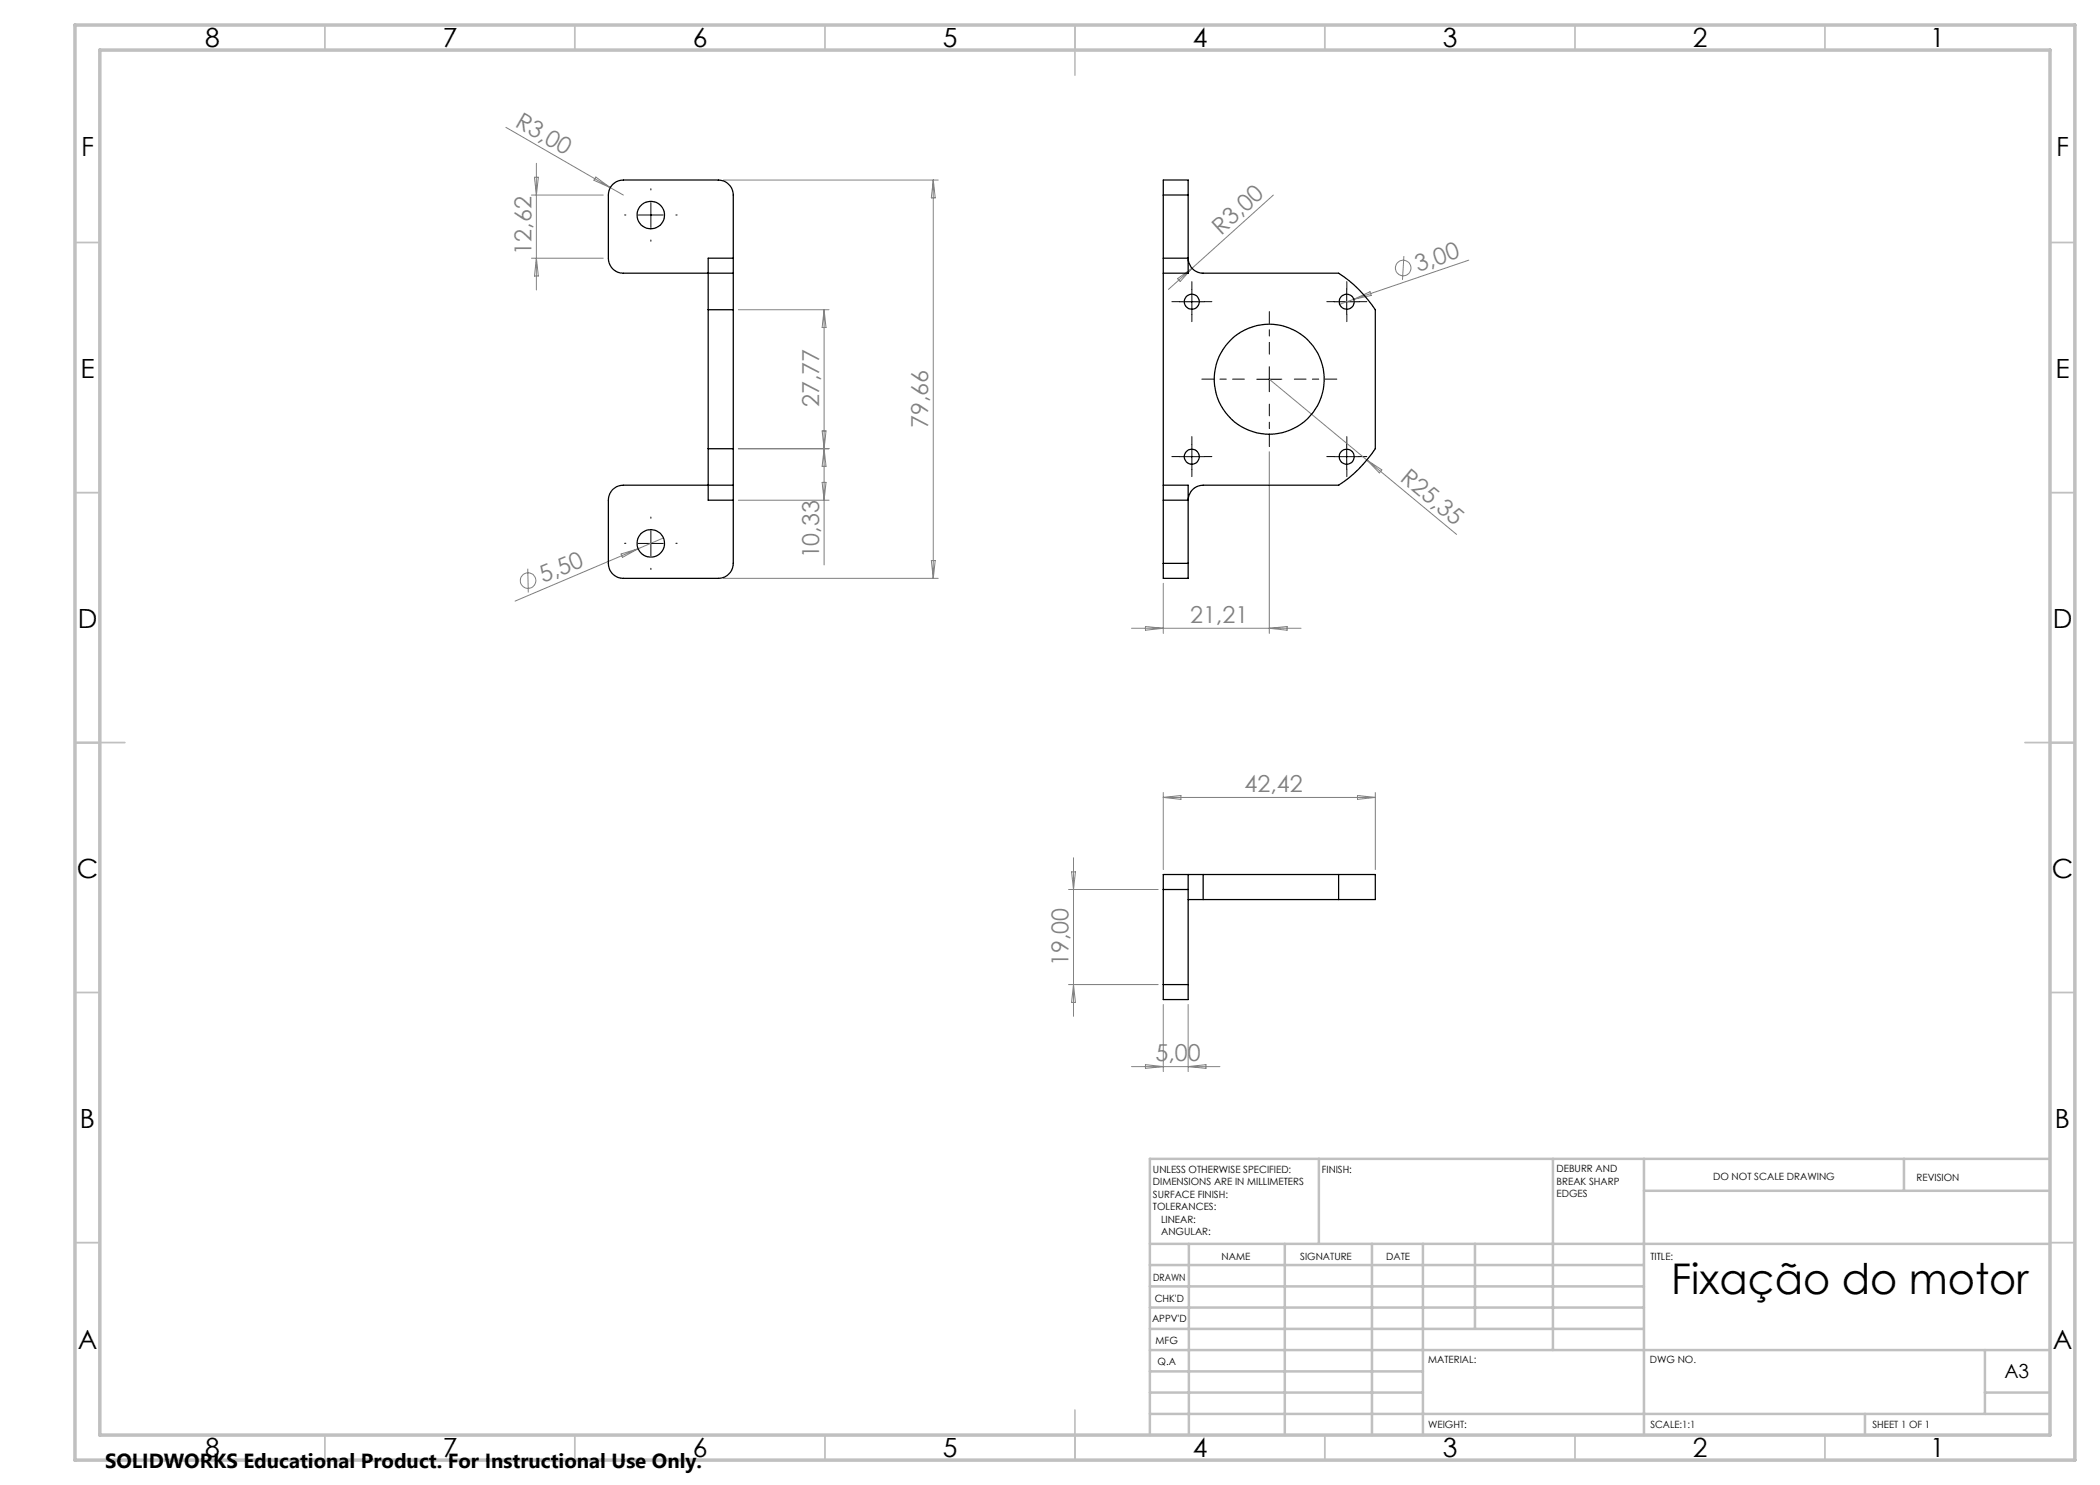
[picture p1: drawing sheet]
<svg xmlns="http://www.w3.org/2000/svg" width="420mm" height="297mm" viewBox="0 0 420 297" stroke-linecap="round" stroke-linejoin="round" font-family="sans-serif">
<g fill="none" stroke="#808080" stroke-width=".2">
<path d="M101.2 25.5l20.9 12M106.3 39h14.4M106.9 35.5h.8l-.4 3.5zM107.3 32.7v25.3M119.2 35.4l2.9 2.1-3.3-1.4zM122.1 37.5l2.6 1.5M144.7 36h42.9M186.7 36v79.7M186.7 36l.3 3.6h-.7zM254.7 39l-16.3 14.7M106.3 51.6h14.4M107.3 51.6l.4 3.6h-.8z"/>
<path d="M235.5 55.7l2.9-2-2.4 2.6zM238.4 53.7l-4.7 4.2M270.8 59.9l-2.9 1M270.8 59.9l3.2-1.6 .2 .8zM280.8 51.2l-.3 4.8M293.8 52l-23 7.9M147.7 61.9h18.1M164.8 61.9v51.1M164.8 61.9l.4 3.6h-.8zM253.9 75.8l37.4 31.1M147.7 89.7h18.1M164.4 86.2h.8l-.8 7.1h.8z"/>
<path d="M164.4 96.5h.8l-.4 3.5zM253.9 90.3v36.4M273.4 92l3 2-.5 .6zM105.6 113.7l.1 4.8M124.2 110.8l3.4-1.1-3.1 1.8zM132.7 107.6l-29.7 12.6M144.7 115.7h42.9M147.7 100h18.1M186.3 112.1h.7l-.3 3.6zM232.7 116.7v10M226.3 125.7h33.9M229.1 125.3l3.6 .4-3.6 .3z"/>
<path d="M253.9 125.7l3.5-.4v.7zM232.7 158.5v15.4M232.7 159.5h42.4M232.7 159.5l3.5-.4v.8zM271.5 159.1l3.6 .4-3.6 .4zM275.1 158.5v15.4M213.7 177.9h17.9M214.3 174.4h.8l-.4 3.5zM214.7 171.6v31.7M213.7 196.9h17.9M214.7 196.9l.4 3.6h-.8zM226.3 213.3h17.7"/>
<path d="M229.1 212.9l3.6 .4-3.6 .4zM232.7 200.9v13.4M237.6 200.9v13.4M237.6 213.3l3.6-.4v.8z"/>
<circle cx="280.6" cy="53.6" r="1.56"/>
<circle cx="105.6" cy="116.1" r="1.55"/>
</g>
<g fill="none" stroke="#000" stroke-width=".2" stroke-dasharray="15.2 1.3 1.3 1.3">
<path d="M130.2 38v-.3M125.2 43h-.3M130.2 48v.2M135.2 43h.2M238.4 57.8v-1.5M269.4 57.8v-1.5M235.9 60.3h-1.5M238.4 62.8v1.5M240.9 60.3h1.5M266.9 60.3h-1.5M269.4 62.8v1.5M271.9 60.3h1.5"/>
<path d="M235.9 91.3h-1.5M238.4 88.8v-1.5M238.4 93.8v1.5M240.9 91.3h1.5M266.9 91.3h-1.5M269.4 88.8v-1.5M269.4 93.8v1.5M271.9 91.3h1.5M125.2 108.7h-.3M130.2 103.7v-.3M130.2 113.7v.2M135.2 108.7h.2"/>
</g>
<path d="M248.9 75.8h-8.5M253.9 70.8v-8.5M258.9 75.8h8.5M253.9 80.8v8.5" fill="none" stroke="#000" stroke-width=".2" stroke-dasharray="15.2 1.3 1.3 1.3" stroke-dashoffset="12.9"/>
<g fill="none" stroke="#000" stroke-width=".2">
<path d="M127.7 43h4.9M130.2 40.5v5M238.4 57.9v5M269.3 57.9v5M235.9 60.4h4.9M251.4 75.8h5M253.9 73.3v5M266.8 60.4h5.1M235.9 91.3h4.9M238.4 88.8v5M266.8 91.3h5.1M269.3 88.8v5"/>
<path d="M127.7 108.7h4.9M130.2 106.2v5"/>
</g>
<g fill="none" stroke="#c0c0c0" stroke-width=".35">
<path d="M65 5v5M115 5v5M165 5v5M215 5v10M265 5v5M315 5v5M365 5v5M15 48.5h5M410 48.5h5M15 98.5h5M410 98.5h5M15 148.5h10"/>
<path d="M405 148.5h10M15 198.5h5M410 198.5h5M15 248.5h5M410 248.5h5M65 287v5M115 287v5M165 287v5M215 282v10M265 287v5M315 287v5M365 287v5"/>
</g>
<g fill="none" stroke="#c0c0c0" stroke-width=".5">
<path d="M263.8 231.8v17M310.6 231.8v38.2M328.8 231.8v55.2M328.8 238.2h81.2M380.8 231.8v6.4M410 231.8h-180v55.2M230 248.8h180M230 257.3h98.8M230 253h98.8M237.8 248.8v38.2M257 248.8v38.2M274.4 248.8v38.2"/>
<path d="M284.6 248.8v38.2M295 248.8v17M230 265.8h98.8M230 261.5h98.8M230 278.5h54.6M230 274.3h54.6M230 270h180M397 278.5h13M397 270v12.8M230 282.8h180M373 282.8v4.2"/>
</g>
<path d="M15 5h400v287h-400zM20 10h390v277h-390z" fill="none" stroke="#c0c0c0" stroke-width=".7"/>
<g fill="none" stroke="#000" stroke-width=".25">
<path d="M232.7 39v-3h4.9v3M232.7 39v12.6M232.7 39h4.9M237.6 39v12.6M146.6 51.6h-5v10.3M146.6 54.6v7.3M146.6 51.6v3M146.6 51.6v-12.6a3 3 0 0 0-2.9-3h-19a2.95 2.95 0 0 0-3 3v12.6a2.95 2.95 0 0 0 3 3h21.9M232.7 51.6v3M232.7 54.6v42.4M232.7 51.6h4.9M237.6 51.6v3h-4.9"/>
<path d="M237.6 51.6a3 3 0 0 0 3 3h27.1a25.2 25.2 0 0 1 7.4 7.3v27.8a25.2 25.2 0 0 1-7.4 7.3h-27.1a3 3 0 0 0-3 3M141.6 61.9h5M141.6 61.9v27.8M146.6 61.9v27.8M141.6 89.7v10.3h5M141.6 89.7h5M146.6 89.7v7.3M146.6 97v3M146.6 97h-21.9a2.95 2.95 0 0 0-3 3v12.7a2.95 2.95 0 0 0 3 3h19a3 3 0 0 0 2.9-3v-12.7M232.7 97h4.9v3M232.7 97v3M232.7 112.7v3h4.9v-3"/>
<path d="M232.7 112.7h4.9M232.7 100v12.7M232.7 100h4.9M237.6 100v12.7M232.7 177.9v19M232.7 177.9h4.9M237.6 174.9h-4.9v3M237.6 174.9v3M237.6 179.9h3M237.6 174.9h3M237.6 177.9v19M240.6 174.9h27.1"/>
<path d="M240.6 174.9v5M240.6 179.9h27.1M267.7 174.9h7.4v5h-7.4M267.7 174.9v5M232.7 196.9v3h4.9v-3M232.7 196.9h4.9"/>
<circle cx="130.2" cy="43" r="2.75"/>
<circle cx="238.4" cy="60.4" r="1.48"/>
<circle cx="253.9" cy="75.8" r="11"/>
<circle cx="269.3" cy="60.3" r="1.49"/>
<circle cx="238.4" cy="91.4" r="1.5"/>
<circle cx="269.3" cy="91.3" r="1.51"/>
<circle cx="130.2" cy="108.7" r="2.75"/>
</g>
<text font-size="8.5" x="334.2" y="258.8">Fixação do motor</text>
<g font-size="5.3">
<text x="41" y="9.5">8</text>
<text x="88.5" y="9.5">7</text>
<text x="138.5" y="9.5">6</text>
<text x="188.5" y="9.5">5</text>
<text x="238.5" y="9.5">4</text>
<text x="288.5" y="9.5">3</text>
<text x="338.5" y="9.5">2</text>
<text x="386" y="9.5">1</text>
<text x="16.2" y="31.3">F</text>
<text x="411.2" y="31.3">F</text>
<text x="16.1" y="75.5">E</text>
<text x="411.1" y="75.5">E</text>
<text x="15.5" y="125.5">D</text>
<text x="410.5" y="125.5">D</text>
<text x="15.4" y="175.5">C</text>
<text x="410.4" y="175.5">C</text>
<text x="16" y="225.5">B</text>
<text x="411" y="225.5">B</text>
<text x="15.5" y="269.8">A</text>
<text x="410.5" y="269.8">A</text>
<text x="41" y="291.5">8</text>
<text x="88.5" y="291.5">7</text>
<text x="138.5" y="291.5">6</text>
<text x="188.5" y="291.5">5</text>
<text x="238.5" y="291.5">4</text>
<text x="288.5" y="291.5">3</text>
<text x="338.5" y="291.5">2</text>
<text x="386" y="291.5">1</text>
</g>
<g font-size="4.7" fill="#808080">
<text x="102.8" y="25.2" transform="rotate(30 102.8 25.2)">R3,00</text>
<text x="244.2" y="47.1" transform="rotate(-42 244.2 47.1)">R3,00</text>
<text x="106.3" y="51" transform="rotate(-90 106.3 51)">12,62</text>
<text x="283.6" y="54.4" transform="rotate(-19 283.6 54.4)">3,00</text>
<text x="163.8" y="81.4" transform="rotate(-90 163.8 81.4)">27,77</text>
<text x="185.7" y="85.7" transform="rotate(-90 185.7 85.7)">79,66</text>
<text x="279.9" y="96" transform="rotate(40 279.9 96)">R25,35</text>
<text x="163.8" y="111.7" transform="rotate(-90 163.8 111.7)">10,33</text>
<text x="108.7" y="116.7" transform="rotate(-23 108.7 116.7)">5,50</text>
<text x="238" y="124.6">21,21</text>
<text x="248.9" y="158.5">42,42</text>
<text x="213.7" y="193.2" transform="rotate(-90 213.7 193.2)">19,00</text>
<text x="231.1" y="212.3">5,00</text>
</g>
<text font-size="4.1" x="21" y="293.7">SOLIDWORKS Educational Product. For Instructional Use Only.</text>
<text font-size="3.9" x="400.9" y="275.5">A3</text>
<g font-size="2">
<text x="230.6" y="234.6">UNLESS OTHERWISE SPECIFIED:</text>
<text x="230.6" y="237.1">DIMENSIONS ARE IN MILLIMETERS</text>
<text x="230.6" y="239.6">SURFACE FINISH:</text>
<text x="264.4" y="234.6">FINISH:</text>
<text x="311.3" y="234.5">DEBURR AND</text>
<text x="311.3" y="237">BREAK SHARP</text>
<text x="311.3" y="239.5">EDGES</text>
<text x="342.6" y="236">DO NOT SCALE DRAWING</text>
<text x="383.3" y="236.2">REVISION</text>
<text x="230.6" y="242.1">TOLERANCES:</text>
<text x="232.2" y="244.6">LINEAR:</text>
<text x="232.2" y="247.1">ANGULAR:</text>
<text x="244.3" y="252">NAME</text>
<text x="260" y="251.9">SIGNATURE</text>
<text x="277.2" y="251.9">DATE</text>
<text x="330.1" y="251.9">TITLE:</text>
<text x="230.6" y="256.1">DRAWN</text>
<text x="230.9" y="260.3">CHK'D</text>
<text x="230.4" y="264.4">APPV'D</text>
<text x="231.1" y="268.8">MFG</text>
<text x="231.5" y="273">Q.A</text>
<text x="285.6" y="272.5">MATERIAL:</text>
<text x="330" y="272.5">DWG NO.</text>
<text x="285.6" y="285.5">WEIGHT:</text>
<text x="330.1" y="285.6">SCALE:1:1</text>
<text x="374.5" y="285.6">SHEET 1 OF 1</text>
</g>
</svg>
